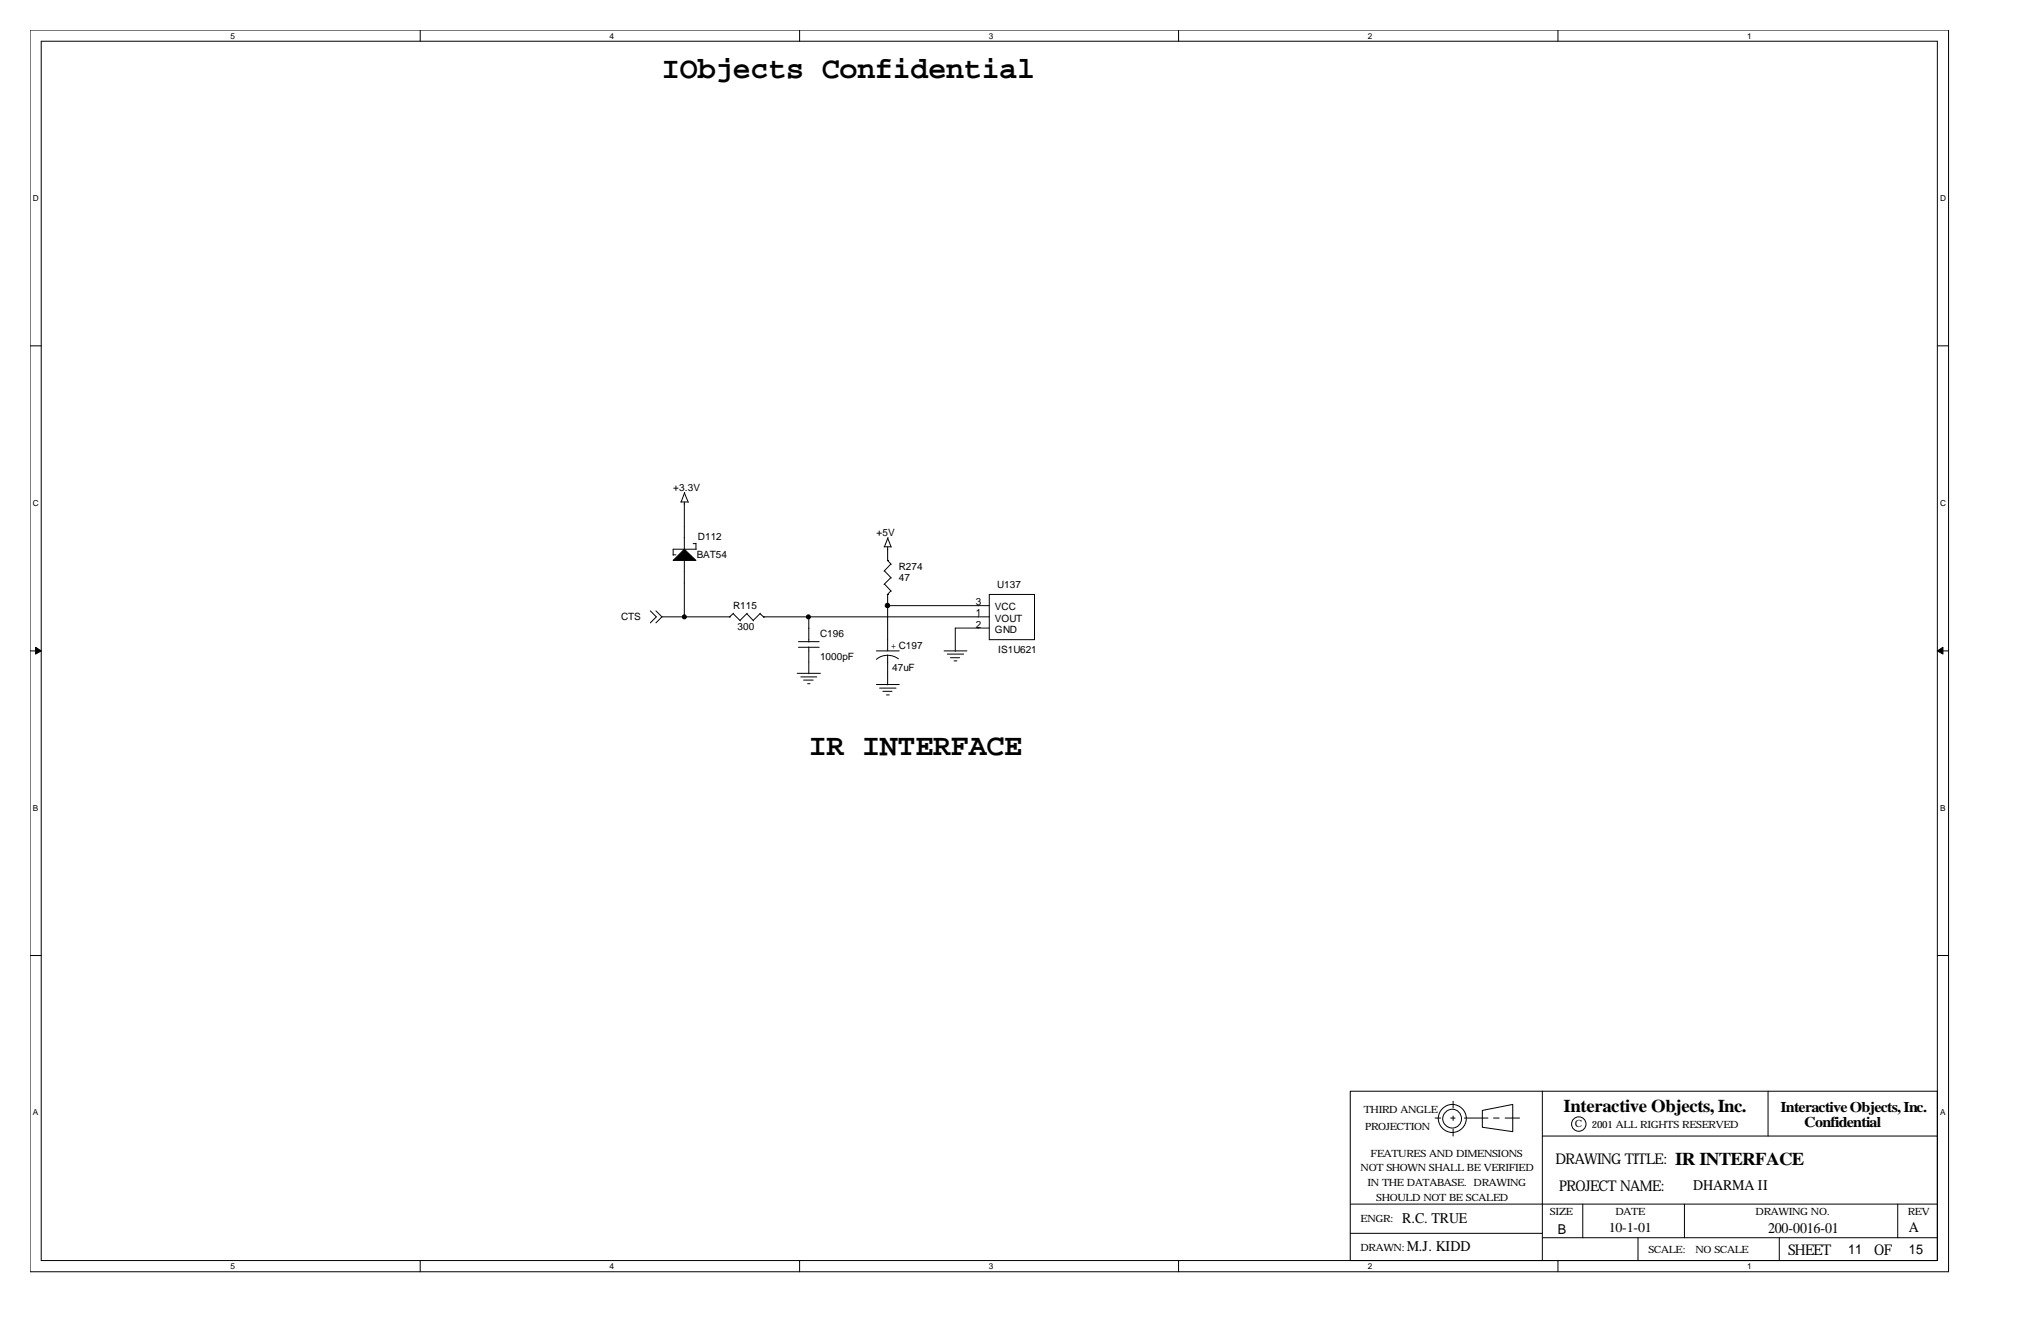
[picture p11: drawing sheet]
<svg xmlns="http://www.w3.org/2000/svg" width="432mm" height="279mm" viewBox="0 0 432 279" stroke-linecap="round" stroke-linejoin="round" font-family="sans-serif">
<g fill="none" stroke="#000" stroke-width=".21">
<path d="M6.3 6.4h405.9v262.6h-405.9zM8.7 8.7h401.2v257.9h-401.2zM88.9 6.4v2.3M169.2 6.4v2.3M249.3 6.4v2.3M329.6 6.4v2.3M6.3 73.2h2.4M409.9 73.2h2.3M142.4 117.3h.6M144 106.2h1.5M144.8 106.2v10M144.8 118.4v12.1"/>
<path d="M144.8 104.2l.8 2.1M144.9 104.1l-.8 2.1M146.6 115h.6M147.2 114.9v1.3M147.3 116.2h-4.9v1.2M187 115.7h1.5M187.8 118.5h.1M187.8 115.7v2.9M187.8 113.8l.8 1.9M187.8 118.5l.8 .9M187.9 113.7l-.8 2M188.5 119.3l-1.5 1.5"/>
<path d="M6.3 137.7h2.4M137.6 129.2l1.3 1.3-1.3 1.2M138.8 129.2l1.2 1.3M140 130.5l-1.2 1.2M140 130.5h14.4M154.3 130.5h.1M155.1 129.8l1.5 1.5M155.2 129.7l-.9 .8M158 129.8l1.4 1.5M158.1 129.7l-1.6 1.5M160.8 129.8l.8 .8M160.9 129.7l-1.6 1.5"/>
<path d="M161.5 130.5h.1M161.5 130.5h47.8M168.9 136.9h4.4M168.9 135.7h4.4M171.1 130.5v5.3M171.1 136.8v5.7M185.4 137.7h4.8M187.1 120.7l1.5 1.6M187.1 123.5l1.5 1.6M187.8 138.6l1.4 .3 .9 .5M187.8 138.6l-1.5 .3-.9 .5M187.8 125.7h.1"/>
<path d="M187.8 125.7v12M187.8 138.6v6.3M187.8 128.1h21.5M188.5 122.2l-1.5 1.4M188.5 125l-.8 .8M199.7 137.7h4.9M200.4 138.3h3.5M201.1 139.1h1.9M201.8 139.8h.6M209.3 125.7h9.6v9.6h-9.6zM209.3 132.8h-7.2v5M409.9 137.7h2.3"/>
<path d="M168.7 142.4h4.9M169.4 143.2h3.4M170 143.8h2M170.9 144.6h.5M185.4 144.8h4.8M186.1 145.5h3.5M186.8 146.2h1.9M187.5 147h.6M6.3 202.1h2.4M409.9 202.1h2.3M285.7 230.8h40.6v35.8h-40.6zM303.6 236.5h1.2"/>
<path d="M306.9 236.5h.9M307.4 232.9v1.5M307.4 236.1v.9M307.4 238.8v1.5M309.8 236.5h5M313.6 234.9l6.4-1.3v5.8l-6.4-1zM316 236.5h1.2M318.4 236.5h3.1M326.3 230.8h83.6M374.1 230.8v9.5M285.7 254.7h124.2M326.3 240.3h83.6"/>
<path d="M334.9 254.7v7.1M356.4 254.7v7.1M401.5 254.7v7.1M88.9 266.6v2.4M169.2 266.6v2.4M249.3 266.6v2.4M285.7 260.9h40.6M326.3 261.8h83.6M329.6 266.6v2.4M346.5 261.8v4.8M376.4 261.8v4.8"/>
<circle cx="307.2" cy="236.6" r="1.97"/>
<circle cx="307.3" cy="236.6" r="2.96"/>
<circle cx="334" cy="237.7" r="1.53"/>
</g>
<g fill="#000" stroke="#000" stroke-width=".21">
<path d="M142.4 118.5l2.4-2.3 2.4 2.3z" fill-rule="evenodd"/>
<path d="M7.5 136.9l1.2 .8-1.2 .6z" fill-rule="evenodd"/>
<path d="M409.9 137.7l1.2-.8v1.4z" fill-rule="evenodd"/>
<circle cx="144.8" cy="130.5" r=".43"/>
<circle cx="171" cy="130.5" r=".43"/>
<circle cx="187.7" cy="128.1" r=".47"/>
</g>
<g font-size="6.4">
<text x="140" y="16.4">IObjects Confidential</text>
<text x="171.1" y="159.7">IR INTERFACE</text>
</g>
<g font-size="3.8">
<text x="330.8" y="235.3">Interactive Objects, Inc.</text>
<text x="354.4" y="246.5">IR INTERFACE</text>
</g>
<g font-size="3.1">
<text x="376.7" y="235.3">Interactive Objects, Inc.</text>
<text x="381.7" y="238.4">Confidential</text>
<text x="329.1" y="246.3">DRAWING TITLE:</text>
<text x="329.9" y="251.8">PROJECT NAME:</text>
<text x="358.2" y="251.7">DHARMA II</text>
<text x="296.7" y="258.7">R.C. TRUE</text>
<text x="374.1" y="260.8">200-0016-01</text>
<text x="403.9" y="260.5">A</text>
<text x="297.6" y="264.6">M.J. KIDD</text>
<text x="378.3" y="265.4">SHEET</text>
<text x="396.5" y="265.4">OF</text>
</g>
<g font-size="2.9">
<text x="329.6" y="260.9">B</text>
<text x="340.4" y="260.6">10-1-01</text>
<text x="391" y="265.3">11</text>
<text x="403.9" y="265.3">15</text>
</g>
<g font-size="2.1">
<text x="142.4" y="103.8">+3.3V</text>
<text x="185.4" y="113.4">+5V</text>
<text x="147.4" y="118.1">BAT54</text>
<text x="147.7" y="114.3">D112</text>
<text x="190.2" y="120.5">R274</text>
<text x="190.2" y="122.9">47</text>
<text x="211" y="124.3">U137</text>
<text x="131.4" y="131.2">CTS</text>
<text x="155.1" y="128.9">R115</text>
<text x="206.4" y="130.4">1</text>
<text x="206.4" y="128">3</text>
<text x="210.5" y="131.5">VOUT</text>
<text x="210.5" y="129.1">VCC</text>
<text x="156" y="133.3">300</text>
<text x="173.5" y="134.8">C196</text>
<text x="188.5" y="137.3">+ C197</text>
<text x="206.4" y="132.8">2</text>
<text x="210.5" y="133.9">GND</text>
<text x="173.5" y="139.6">1000pF</text>
<text x="188.7" y="142">47uF</text>
<text x="211.2" y="138.2">IS1U621</text>
<text x="288.5" y="235.4">THIRD ANGLE</text>
<text x="288.8" y="238.9">PROJECTION</text>
<text x="333.2" y="238.4">C</text>
<text x="336.8" y="238.7">2001 ALL RIGHTS RESERVED</text>
<text x="290" y="244.7">FEATURES AND DIMENSIONS</text>
<text x="287.9" y="247.7">NOT SHOWN SHALL BE VERIFIED</text>
<text x="289.3" y="250.9">IN THE DATABASE. DRAWING</text>
<text x="291.2" y="254">SHOULD NOT BE SCALED</text>
<text x="327.9" y="257">SIZE</text>
<text x="341.8" y="257">DATE</text>
<text x="371.4" y="257">DRAWING NO.</text>
<text x="403.6" y="257">REV</text>
<text x="287.9" y="258.5">ENGR:</text>
<text x="287.9" y="264.5">DRAWN:</text>
<text x="348.7" y="264.9">SCALE:</text>
<text x="358.7" y="264.9">NO SCALE</text>
</g>
<g font-size="1.7">
<text x="48.8" y="8.2">5</text>
<text x="128.9" y="8.2">4</text>
<text x="209.2" y="8.2">3</text>
<text x="289.4" y="8.2">2</text>
<text x="369.7" y="8.2">1</text>
<text x="6.9" y="42.5">D</text>
<text x="410.5" y="42.5">D</text>
<text x="6.9" y="106.9">C</text>
<text x="410.5" y="106.9">C</text>
<text x="6.9" y="171.4">B</text>
<text x="410.5" y="171.4">B</text>
<text x="6.9" y="235.9">A</text>
<text x="410.5" y="235.9">A</text>
<text x="48.8" y="268.5">5</text>
<text x="128.9" y="268.5">4</text>
<text x="209.2" y="268.5">3</text>
<text x="289.4" y="268.5">2</text>
<text x="369.7" y="268.5">1</text>
</g>
</svg>
